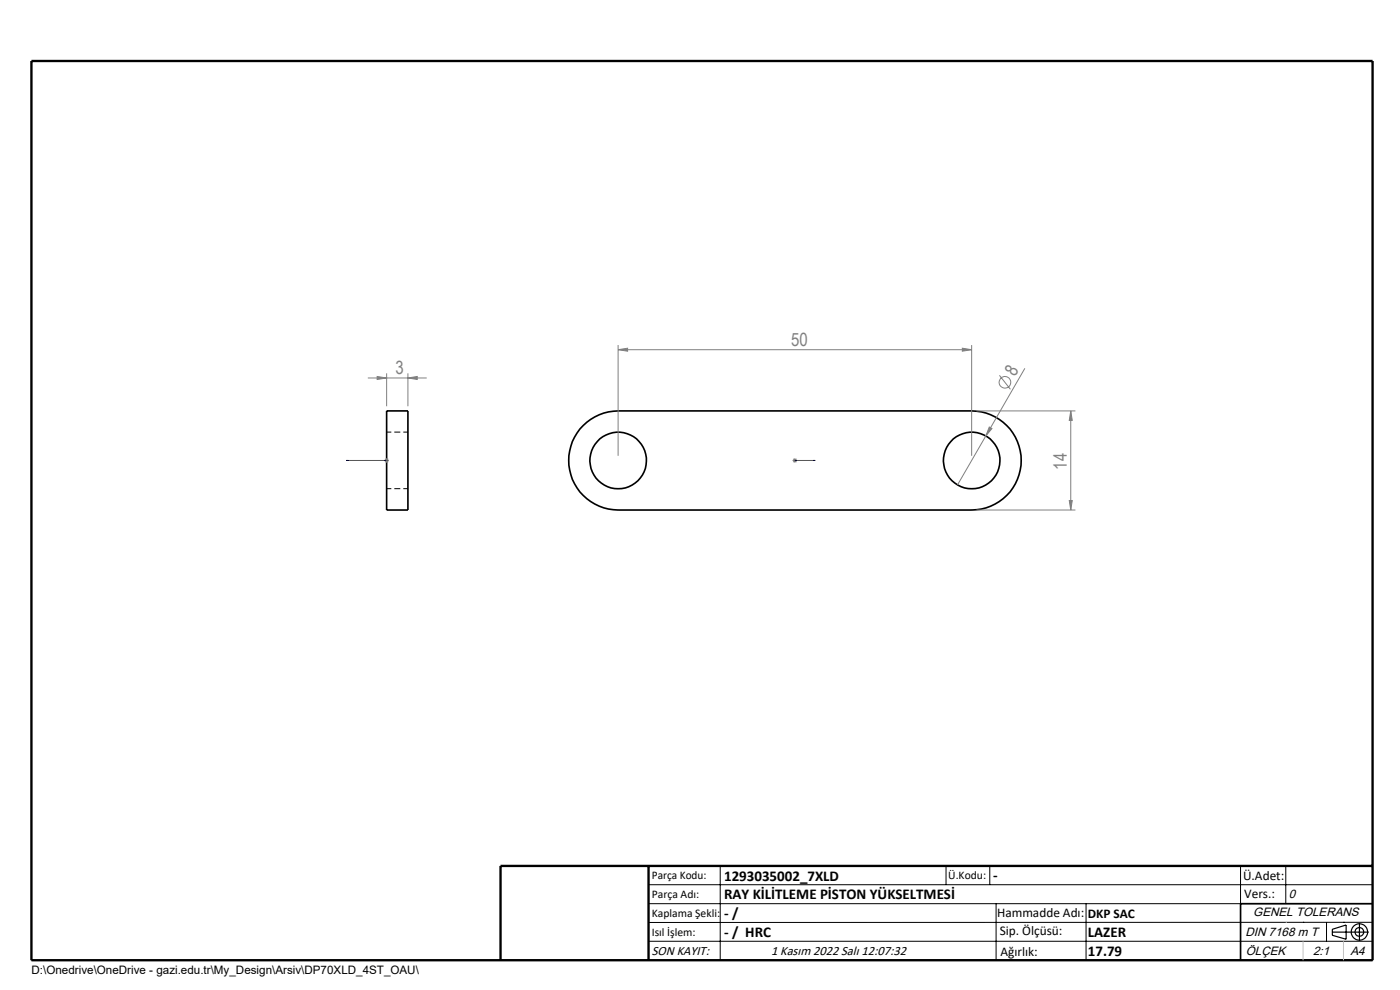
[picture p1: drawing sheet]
<svg xmlns="http://www.w3.org/2000/svg" width="297mm" height="210mm" viewBox="0 0 297 210" stroke-linecap="round" stroke-linejoin="round" font-family="sans-serif">
<g fill="none" stroke="#000" stroke-width=".35">
<path d="M82 87.2h4.5v21h-4.5zM123.7 90.3a10.6 10.6 0 0 1 7.4-3.1h75a10.5 10.5 0 0 1 10.5 10.5 10.5 10.5 0 0 1-10.5 10.5h-75a10.5 10.5 0 0 1-9.7-6.5 10.5 10.5 0 0 1 2.3-11.4zM291.2 191.7h-28v12"/>
<circle cx="131.1" cy="97.7" r="6"/>
<circle cx="206.1" cy="97.7" r="6"/>
</g>
<path d="M86.5 91.7h-4.5M82 103.7h4.5" fill="none" stroke="#000" stroke-width=".21" stroke-dasharray="1.3 .6" stroke-dashoffset=".3" stroke-linecap="butt"/>
<g fill="none" stroke="#808080" stroke-width=".21">
<path d="M80 79.9l2 .3-2 .3zM82 79.2v7M86.5 79.2v7M131.1 74.2l2-.3v.6zM131.1 73.2v23.5M131.1 74.2h75M204.2 73.9l1.9 .3-1.9 .3zM206.1 73.2v23.5M212 79.6l2.3 3M217.4 78.1l-14.3 24.8M78 80.2h12.5M81.5 97.7h1"/>
<path d="M81.7 97.3l.7 .7M82 97.2v1M82.4 97.3l-.7 .7M86.5 80.2l2-.3v.6zM168.1 97.7h1.1M168.3 97.3l.7 .7M168.6 97.2v1M169 97.3l-.7 .7M207.2 87.2h20.9M209.9 90.6l.5 .3-1.3 1.6zM227.2 87.2v21M227.2 87.2l.3 2h-.7z"/>
<path d="M207.2 108.2h20.9M226.8 106.2h.7l-.3 2z"/>
<circle cx="213.2" cy="81.1" r="1.24"/>
</g>
<g fill="none" stroke="#000" stroke-width=".25">
<path d="M282.6 197.7h7.8M282.6 197.1l3-.9v3l-3-.8zM288.4 195.8v3.8M106.2 203.7h185"/>
<circle cx="288.4" cy="197.7" r="1.74"/>
<circle cx="288.4" cy="197.7" r=".93"/>
</g>
<path d="M73.4 97.7h.5h-.5M73.4 97.7h8.6M81.9 97.7h.2zM82 97.7h.1M168.5 97.7h.2zM168.6 97.7h.1M168.6 97.7h4.3M172.9 97.7h-.4h.4" fill="none" stroke="#00f" stroke-width=".21"/>
<g fill="none" stroke="#000" stroke-width=".21">
<path d="M137.6 187.7h153.6M137.6 191.7h153.6M137.6 199.7h153.6M152.8 183.7v20M200.7 183.7v4M210 183.7v4M211.3 191.7v12M230.4 191.7v12M263.2 183.7v20M272.8 183.7v8M276.4 195.6h.1M281.4 195.6v4.1"/>
<path d="M285 195.6h.1M291.2 195.6l-153.6 .1"/>
</g>
<path d="M6.7 12.9h284.5v190.8h-284.5zM137.6 183.7v20M291.2 183.7h-185v20" fill="none" stroke="#000" stroke-width=".5"/>
<path d="M276.4 199.7v4M285 199.7v4" fill="none" stroke="#c0c0c0" stroke-width=".21"/>
<path d="M272.8 195.6h.1" fill="none" stroke="#c0c0c0" stroke-width=".25"/>
<g fill="#00f">
<path d="M172.5 97.7h.4zM168.5 97.7h.2z"/>
<path d="M81.9 97.7h.2zM73.4 97.7h.5z"/>
</g>
<g fill="#808080">
<path d="M209.9 90.6l.5 .3-1.3 1.6z"/>
<path d="M86.5 80.2l2-.3v.6zM80 79.9l2 .3-2 .3z"/>
<path d="M131.1 74.2l2-.3v.6zM204.2 73.9l1.9 .3-1.9 .3z"/>
<path d="M227.2 87.2l.3 2h-.7zM226.8 106.2h.7l-.3 2z"/>
</g>
<g font-size="3.9" fill="#808080">
<text x="167.8" y="73.3">50</text>
<text x="83.9" y="79.3">3</text>
<text x="215.4" y="80" transform="rotate(-60 215.4 80)">8</text>
<text x="226.3" y="99.7" transform="rotate(-90 226.3 99.7)">14</text>
</g>
<g font-size="3.2">
<text x="153.6" y="186.8">1293035002_7XLD</text>
<text x="153.6" y="190.8">RAY KİLİTLEME PİSTON YÜKSELTMESİ</text>
<text x="210.7" y="186.6">-</text>
<text x="153.6" y="194.8">- /</text>
<text x="153.6" y="198.8">- / HRC</text>
<text x="230.8" y="198.7">LAZER</text>
<text x="230.8" y="202.8">17.79</text>
</g>
<g font-size="2.8">
<text x="263.7" y="186.7">Ü.Adet:</text>
<text x="263.9" y="190.5">Vers.:</text>
<text x="211.5" y="194.5">Hammadde Adı:</text>
<text x="230.8" y="194.7">DKP SAC</text>
<text x="138.3" y="202.6">SON KAYIT:</text>
<text x="163.6" y="202.6">1 Kasım 2022 Salı 12:07:32</text>
<text x="212.1" y="198.4">Sip. Ölçüsü:</text>
<text x="212.2" y="202.7">Ağırlık:</text>
</g>
<g font-size="2.6">
<text x="273.4" y="190.4">0</text>
<text x="265.9" y="194.4">GENEL TOLERANS</text>
<text x="264.2" y="198.5">DIN 7168 m T</text>
<text x="264.3" y="202.6">ÖLÇEK</text>
<text x="278.5" y="202.6">2:1</text>
<text x="286.5" y="202.6">A4</text>
</g>
<g font-size="2.5">
<text x="138.3" y="186.4">Parça Kodu:</text>
<text x="138.3" y="190.5">Parça Adı:</text>
<text x="201.2" y="186.5">Ü.Kodu:</text>
<text x="138.3" y="194.5">Kaplama Şekli:</text>
<text x="138.3" y="198.6">Isıl İşlem:</text>
<text x="6.7" y="206.7">D:\Onedrive\OneDrive - gazi.edu.tr\My_Design\Arsiv\DP70XLD_4ST_OAU\</text>
</g>
</svg>
